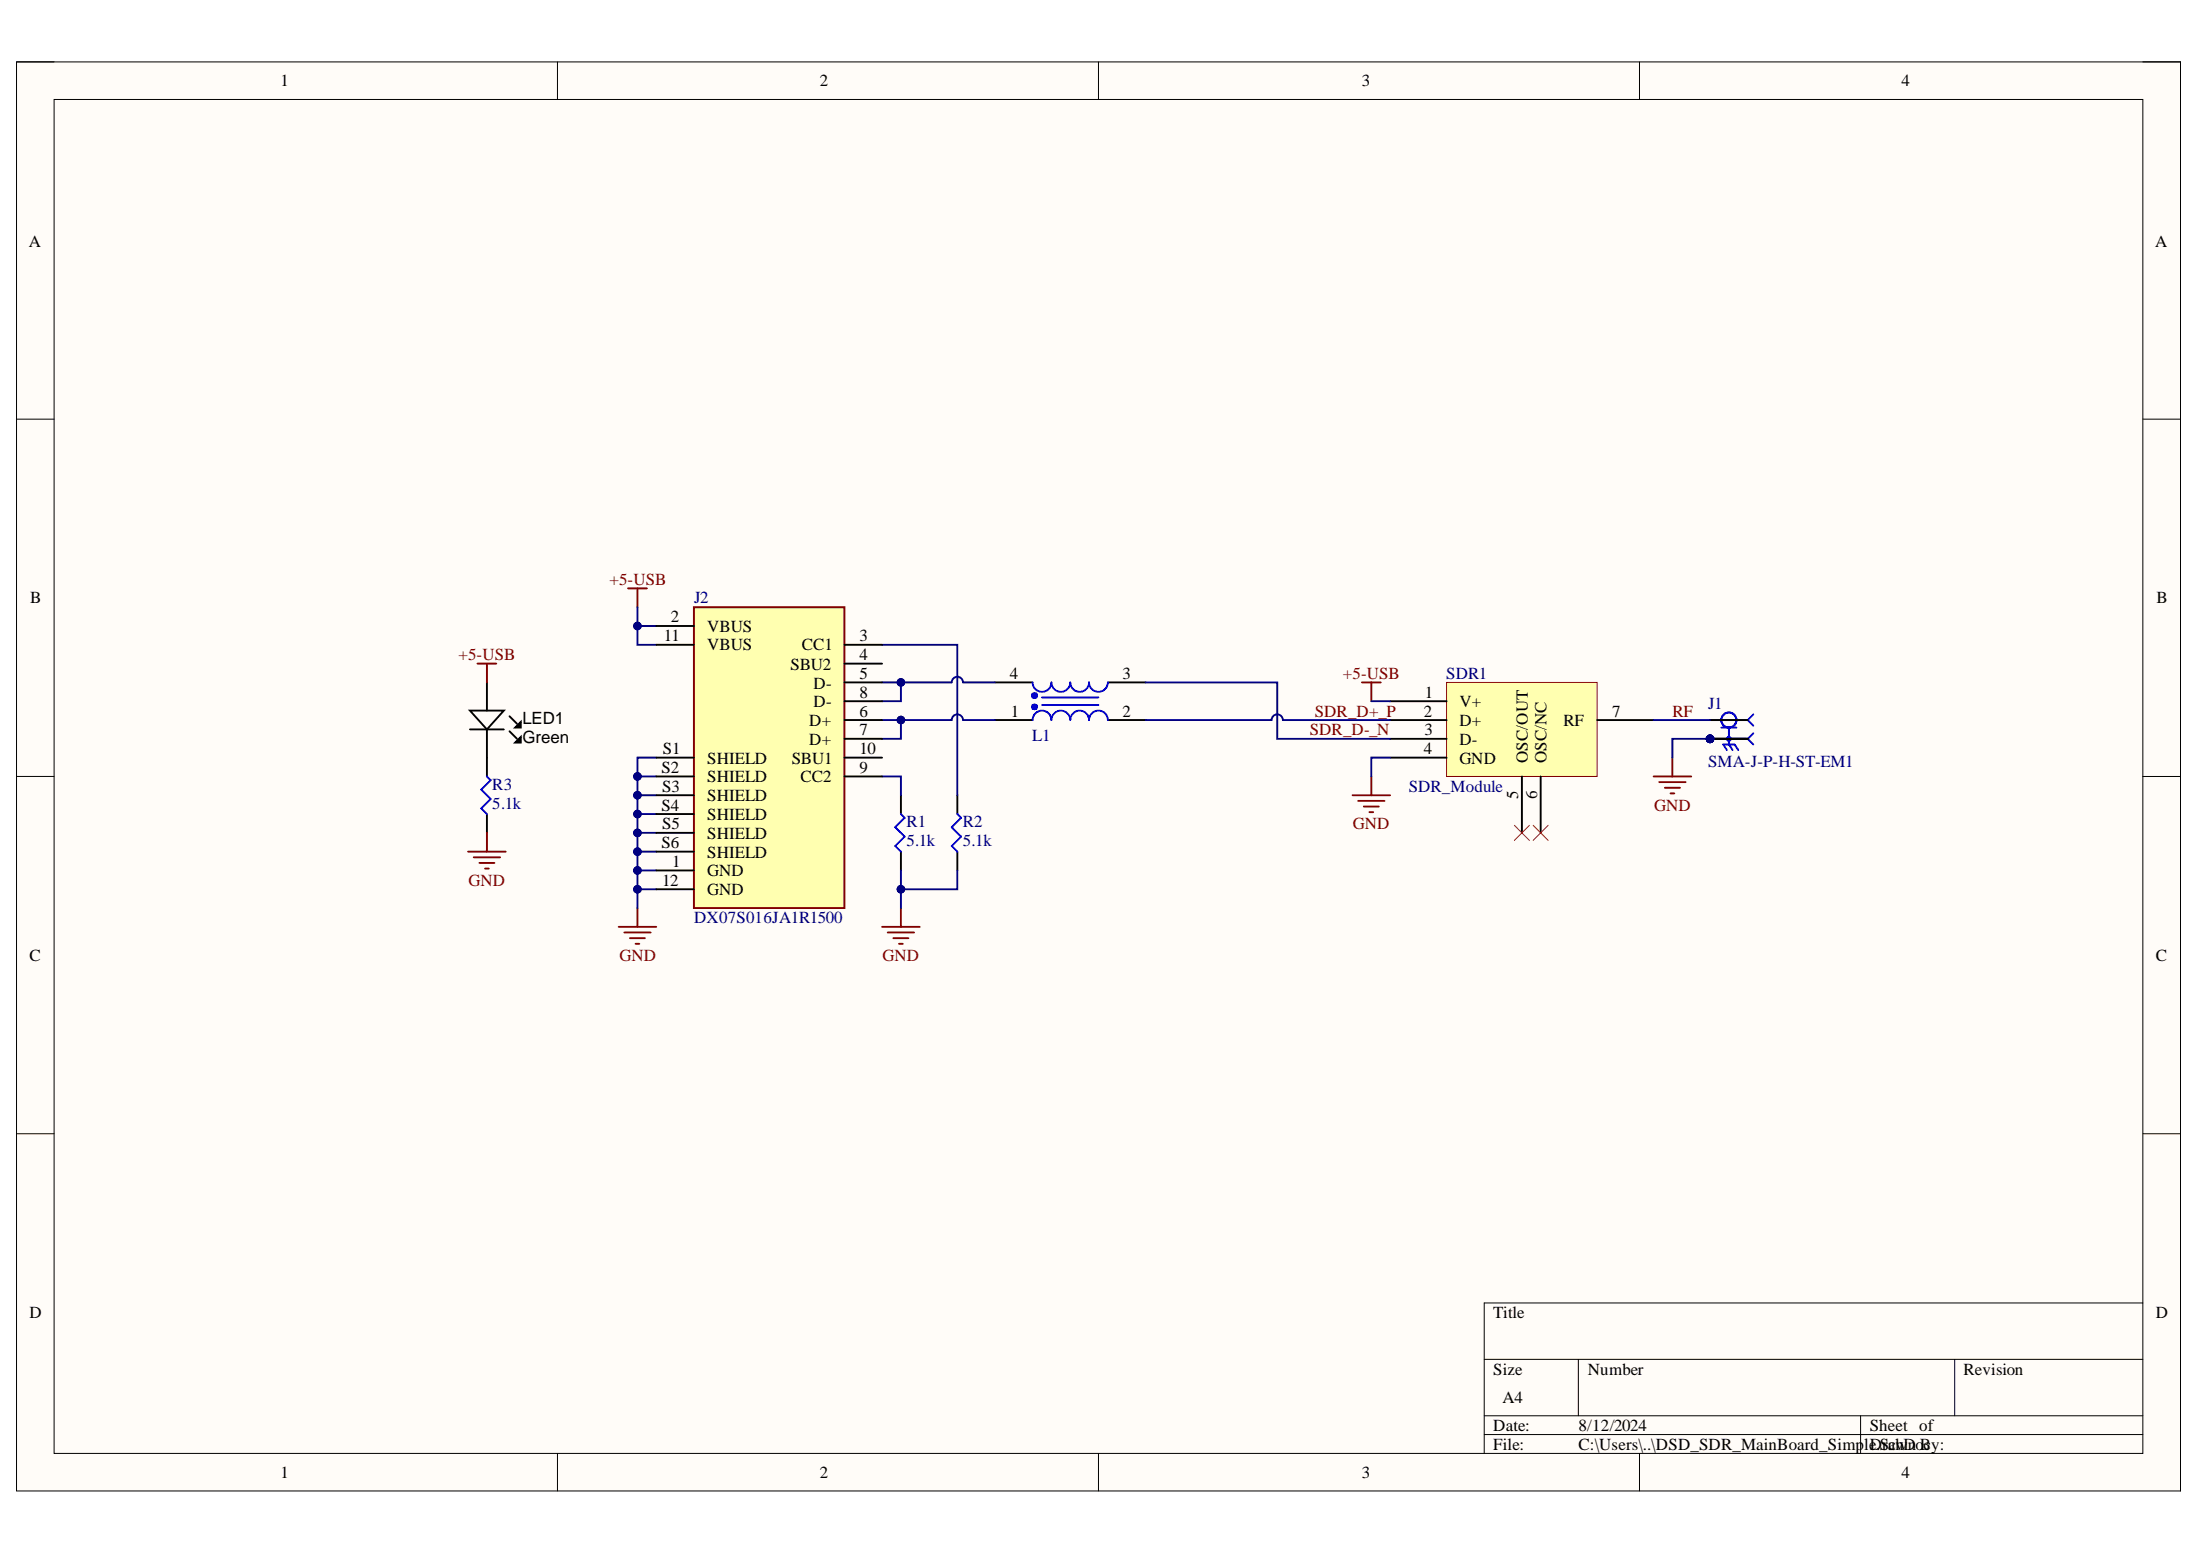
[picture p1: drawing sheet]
# Altium project DSD_SDR_MainBoard_Single.PrjPcb
1 sheet, 8 parts. Net scope: global (net labels, ports and power ports of the same name join across sheets).
Board file: DSD_SDR_MainBoard_Single.PcbDoc

## Sheet DSD_SDR_MainBoard_Single.SchDoc
size A4; SheetNumber: 1; SheetTotal: 1; SPICEModelCacheQBMOYUVP: <root> / <DocumentId>QBMOYUVP</DocumentId> / </root>

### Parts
J1  SMA-J-P-H-ST-EM1  [SAMTEC_SMA-J-P-H-ST-EM1]
J2  DX07S016JA1R1500  [JAE_DX07S016JA1R1500]
L1  90Ohm  [WE-CNSW_1206]  (value not drawn)
LED1  Green  [LED-0603-GREEN]
R1  5.1k  [SMD-0603-RES]
R2  5.1k  [SMD-0603-RES]
R3  5.1k  [SMD-0603-RES]
SDR1  SDR_Module  [SDR]

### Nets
+5-USB: J2.2(VBUS) J2.11(VBUS) LED1.A SDR1.1(V+)
GND: J1.2_1 J1.2_2 J1.3_1 J1.3_2 J2.1(GND) J2.12(GND) J2.S1(SHIELD) J2.S2(SHIELD) J2.S3(SHIELD) J2.S4(SHIELD) J2.S5(SHIELD) J2.S6(SHIELD) R1.1 R2.1 R3.1 SDR1.4(GND)
RF: J1.1 SDR1.7(RF)
SDR_D+_P: L1.2 SDR1.2(D+)
SDR_D-_N: L1.3 SDR1.3(D-)
NetJ2_3: J2.3(CC1) R2.2
NetJ2_5: J2.5(D-) J2.8(D-) L1.4
NetJ2_6: J2.6(D+) J2.7(D+) L1.1
NetJ2_9: J2.9(CC2) R1.2
NetLED1_K: LED1.K R3.2

Not connected (* = marked no-connect by the designer): J2 4(SBU2) 10(SBU1); SDR1 5(OSC/OUT)* 6(OSC/NC)*
